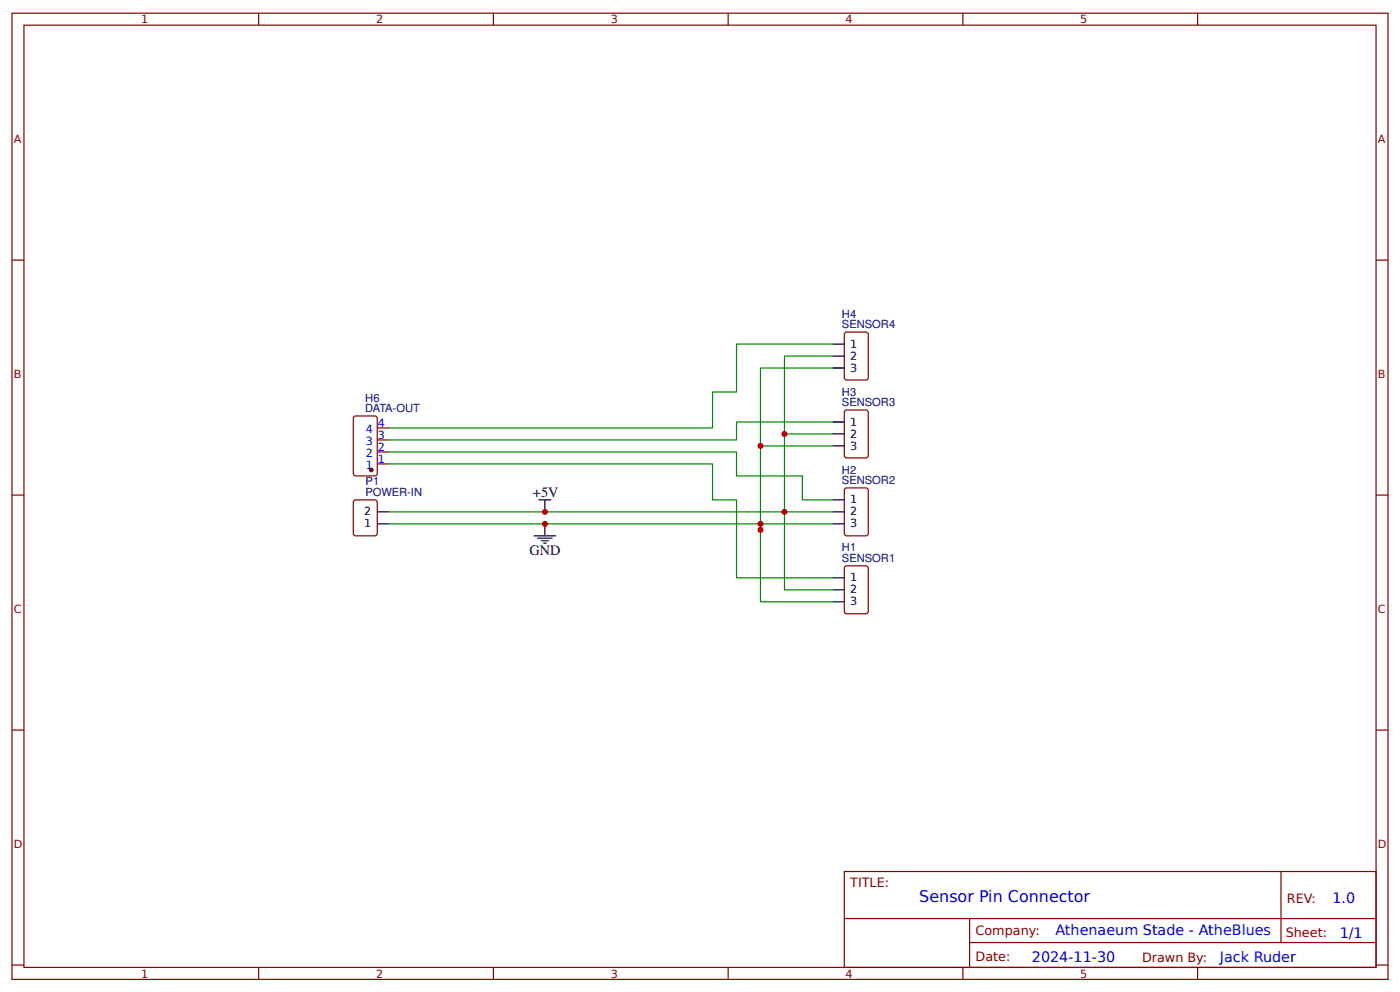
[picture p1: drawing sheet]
<svg xmlns="http://www.w3.org/2000/svg" width="309mm" height="219mm" viewBox="0 0 309 219" stroke-linecap="round" stroke-linejoin="round" font-family="sans-serif">
<g fill="none" stroke="#800" stroke-width=".26">
<path d="M2.6 2.9h304.1v213.3h-304.1zM5.3 5.6h298.7v207.9h-298.7zM57.1 2.9v2.7M109 2.9v2.7M160.9 2.9v2.7M212.7 2.9v2.7M264.6 2.9v2.7M2.6 57.4h2.7M304 57.4h2.7M186.6 73.6l.5-.3h4.2l.5 .3v9.7l-.2 .5-4.5 .1-.5-.3zM78.3 91.9l4.5-.1 .5 .3v12.4l-.2 .5h-4.5l-.5-.2v-12.5zM83.3 99.7h2.7"/>
<path d="M83.3 97.1h2.7M83.3 94.5h2.7M186.6 90.7l.5-.2h4.2l.5 .2v9.8l-.2 .5-4.5 .1-.5-.3zM2.6 109.3h2.7M78.3 110.4l4.5-.1 .5 .3v7.1l-.2 .5-4.5 .1-.5-.3v-7.1zM83.3 102.4h2.7M186.6 107.9l.5-.2h4.2l.5 .2v9.8l-.2 .5-4.5 .1-.5-.3zM304 109.3h2.7M186.6 125.1l.5-.2h4.2l.5 .2v9.8l-.2 .5-4.5 .1-.5-.3zM2.6 161.1h2.7M304 161.1h2.7M186.5 192.4h117.5v21.1h-117.5z"/>
<path d="M283 192.4v15.6M2.6 213h2.7M57.1 213.5v2.7M109 213.5v2.7M160.9 213.5v2.7M186.6 202.7h117.3M212.7 213.5v2.7M214.2 208h89.7M214.2 202.7v10.6M264.6 213.5v2.7M304 213h2.7"/>
</g>
<g fill="none" stroke="#000" stroke-width=".26">
<path d="M183.9 75.9h2.6M183.9 78.6h2.6M183.9 98.4h2.6M183.9 93.1h2.6M183.9 95.8h2.6M183.9 81.2h2.6M83.3 115.6h2.7M83.3 113h2.7M118 118.3h4.8M118.8 118.8h3.2M119.1 110.3h2.6M119.6 119.3h1.6"/>
<path d="M120.1 119.9h.5M120.4 110.3v2.7M120.4 115.6v2.7M183.9 115.6h2.6M183.9 110.3h2.6M183.9 113h2.6M183.9 132.8h2.6M183.9 127.5h2.6M183.9 130.2h2.6"/>
</g>
<circle cx="82" cy="103.7" r=".4" fill="#800" stroke="#800" stroke-width=".26"/>
<path d="M183.9 78.6h-10.6v17.2M183.9 75.9h-21.2v10.6h-5.3v8h-71.4M86 99.7h76.7v5.3h14.6v5.3h6.6M183.9 98.4h-15.9v17.2M183.9 81.2h-15.9v17.2M183.9 95.8h-10.6v34.4h10.6M183.9 93.1h-21.2v4h-76.7M86 115.6h82v17.2h15.9M86 102.4h71.4v7.9h5.3v17.2h21.2M86 113h97.9M183.9 115.6h-15.9v1.3" fill="none" stroke="#080" stroke-width=".26"/>
<g fill="#c00">
<circle cx="168" cy="116.9" r=".66"/>
<circle cx="168" cy="115.6" r=".66"/>
<circle cx="168" cy="98.4" r=".66"/>
<circle cx="173.3" cy="95.8" r=".66"/>
<circle cx="173.3" cy="113" r=".66"/>
<circle cx="120.4" cy="113" r=".66"/>
<circle cx="120.4" cy="115.6" r=".66"/>
</g>
<text font-size="3.5" fill="#00f" x="203.1" y="199.1">Sensor Pin Connector</text>
<g font-size="3.2">
<text x="117.7" y="109.8">+5V</text>
<text x="116.9" y="122.5">GND</text>
</g>
<g font-size="3.2" fill="#00f">
<text x="294.4" y="199.3">1.0</text>
<text x="233.2" y="206.5">Athenaeum Stade - AtheBlues</text>
<text x="296" y="207">1/1</text>
<text x="228" y="212.3">2024-11-30</text>
<text x="269.5" y="212.3">Jack Ruder</text>
</g>
<g font-size="2.8" fill="#800">
<text x="187.9" y="195.8">TITLE:</text>
<text x="284.3" y="199.3">REV:</text>
<text x="215.5" y="206.4">Company:</text>
<text x="284.1" y="206.9">Sheet:</text>
<text x="215.5" y="212.2">Date:</text>
<text x="252.3" y="212.3">Drawn By:</text>
</g>
<g font-size="2.5" fill="#800">
<text x="31.2" y="5.2">1</text>
<text x="83.1" y="5.2">2</text>
<text x="134.9" y="5.2">3</text>
<text x="186.8" y="5.2">4</text>
<text x="238.7" y="5.2">5</text>
<text x="3" y="31.5">A</text>
<text x="304.4" y="31.5">A</text>
<text x="3" y="83.3">B</text>
<text x="304.4" y="83.3">B</text>
<text x="3" y="135.2">C</text>
<text x="304.4" y="135.2">C</text>
<text x="3" y="187.1">D</text>
<text x="304.4" y="187.1">D</text>
<text x="31.2" y="215.8">1</text>
<text x="83.1" y="215.8">2</text>
<text x="134.9" y="215.8">3</text>
<text x="186.8" y="215.8">4</text>
<text x="238.7" y="215.8">5</text>
</g>
<g font-size="2.5" fill="#000080">
<text x="186" y="70.1">H4</text>
<text x="186" y="72.5">SENSOR4</text>
<text x="80.7" y="88.6">H6</text>
<text x="186" y="89.7">SENSOR3</text>
<text x="186" y="87.3">H3</text>
<text x="80.7" y="91">DATA-OUT</text>
<text x="80.8" y="107.1">P1</text>
<text x="186" y="106.9">SENSOR2</text>
<text x="186" y="104.5">H2</text>
<text x="80.8" y="109.5">POWER-IN</text>
<text x="186" y="124.1">SENSOR1</text>
<text x="186" y="121.7">H1</text>
</g>
<g font-size="2.5">
<text x="187.9" y="76.7">1</text>
<text x="187.9" y="82">3</text>
<text x="187.9" y="79.4">2</text>
<text x="187.9" y="93.9">1</text>
<text x="187.9" y="99.2">3</text>
<text x="187.9" y="96.6">2</text>
<text x="80.4" y="113.8">2</text>
<text x="187.9" y="111.1">1</text>
<text x="187.9" y="113.8">2</text>
<text x="80.4" y="116.4">1</text>
<text x="187.9" y="116.4">3</text>
<text x="187.9" y="128.3">1</text>
<text x="187.9" y="131">2</text>
<text x="187.9" y="133.6">3</text>
</g>
<g font-size="2.5" fill="#00f">
<text x="80.8" y="95.5">4</text>
<text x="83.5" y="94.2">4</text>
<text x="80.8" y="100.8">2</text>
<text x="80.8" y="98.2">3</text>
<text x="83.5" y="99.5">2</text>
<text x="83.5" y="96.8">3</text>
<text x="80.8" y="103.5">1</text>
<text x="83.5" y="102.1">1</text>
</g>
</svg>
